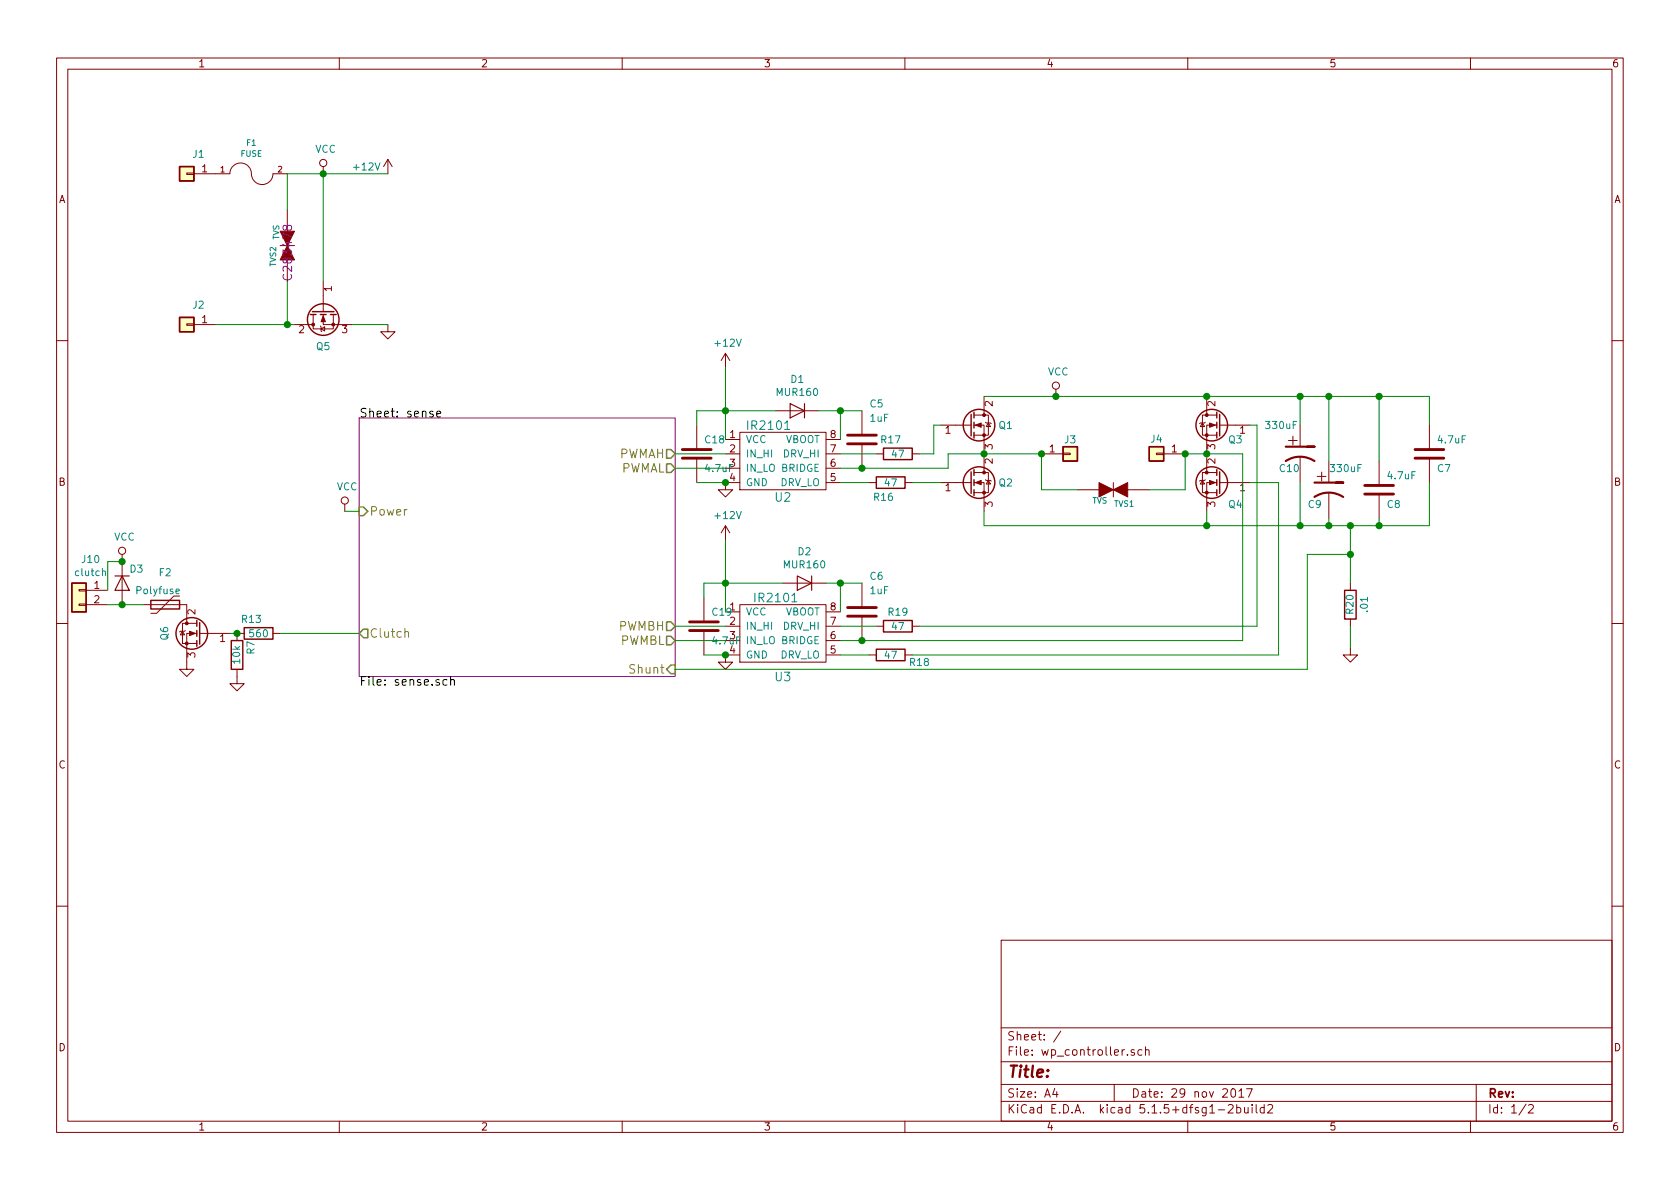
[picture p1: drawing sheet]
EESchema Schematic File Version 4
EELAYER 30 0
EELAYER END
$Descr A4 11693 8268
encoding utf-8
Sheet 1 2
Title ""
Date "29 nov 2017"
Rev ""
Comp ""
Comment1 ""
Comment2 ""
Comment3 ""
Comment4 ""
$EndDescr
$Sheet
S 2500 2900 2200 1800
U 59D8755C
F0 "sense" 60
F1 "sense.sch" 60
F2 "Shunt" I R 4700 4650 60 
F3 "Power" I L 2500 3550 60 
F4 "PWMAH" O R 4700 3150 60 
F5 "PWMBL" O R 4700 4450 60 
F6 "PWMAL" O R 4700 3250 60 
F7 "PWMBH" O R 4700 4350 60 
F8 "Clutch" O L 2500 4400 60 
$EndSheet
$Comp
L Device:Q_NMOS_GDS Q4
U 1 1
P 8500 3350
F 0 "Q4" H 8400 3200 50  0000 C CNN
F 1 "Q_NMOS_GDS" V 8751 3350 50  0001 C CNN
F 2 "Package_TO_SOT_SMD:TO-252-2" H 8700 3450 50  0001 C CNN
F 3 "" H 8500 3350 50  0001 C CNN
F 4 "C97244" H 8500 3350 50  0001 C CNN "LCSC"
	1    8500 3350
	-1   0    0    -1  
$EndComp
$Comp
L pypilot_components:ncp5106b U2
U 1 1
P 5450 2900
F 0 "U2" H 5450 2350 60  0000 C CNN
F 1 "IR2101" H 5350 2850 60  0000 C CNN
F 2 "Package_SO:SOIC-8_3.9x4.9mm_P1.27mm" H 5650 2350 60  0001 C CNN
F 3 "" H 5450 2900 60  0001 C CNN
F 4 "C2956" H 5450 2900 50  0001 C CNN "LCSC"
	1    5450 2900
	1    0    0    -1  
$EndComp
Wire Wire Line
	4700 3150 5050 3150
Wire Wire Line
	4700 3250 5050 3250
$Comp
L pypilot_components:ncp5106b U3
U 1 1
P 5450 4100
F 0 "U3" H 5450 3500 60  0000 C CNN
F 1 "IR2101" H 5400 4050 60  0000 C CNN
F 2 "Package_SO:SOIC-8_3.9x4.9mm_P1.27mm" H 5650 3550 60  0001 C CNN
F 3 "" H 5450 4100 60  0001 C CNN
F 4 "C2956" H 5450 4100 50  0001 C CNN "LCSC"
	1    5450 4100
	1    0    0    -1  
$EndComp
Wire Wire Line
	4700 4350 5050 4350
Wire Wire Line
	5050 4450 4700 4450
$Comp
L power:GND #PWR019
U 1 1
P 5050 4550
F 0 "#PWR019" H 5050 4300 50  0001 C CNN
F 1 "GND" H 4950 4550 50  0001 C CNN
F 2 "" H 5050 4550 50  0001 C CNN
F 3 "" H 5050 4550 50  0001 C CNN
	1    5050 4550
	1    0    0    -1  
$EndComp
$Comp
L power:GND #PWR017
U 1 1
P 5050 3350
F 0 "#PWR017" H 5050 3100 50  0001 C CNN
F 1 "GND" H 4900 3300 50  0001 C CNN
F 2 "" H 5050 3350 50  0001 C CNN
F 3 "" H 5050 3350 50  0001 C CNN
	1    5050 3350
	1    0    0    -1  
$EndComp
$Comp
L Device:Q_NMOS_GDS Q3
U 1 1
P 8500 2950
F 0 "Q3" H 8400 2850 50  0000 C CNN
F 1 "Q_NMOS_GDS" V 8751 2950 50  0001 C CNN
F 2 "Package_TO_SOT_SMD:TO-252-2" H 8700 3050 50  0001 C CNN
F 3 "" H 8500 2950 50  0001 C CNN
F 4 "C97244" H 8500 2950 50  0001 C CNN "LCSC"
	1    8500 2950
	-1   0    0    -1  
$EndComp
$Comp
L Device:Q_NMOS_GDS Q1
U 1 1
P 6750 2950
F 0 "Q1" H 7001 2950 50  0000 C CNN
F 1 "Q_NMOS_GDS" V 7001 2950 50  0001 C CNN
F 2 "Package_TO_SOT_SMD:TO-252-2" H 6950 3050 50  0001 C CNN
F 3 "" H 6750 2950 50  0001 C CNN
F 4 "C97244" H 6750 2950 50  0001 C CNN "LCSC"
	1    6750 2950
	1    0    0    -1  
$EndComp
$Comp
L Device:Q_NMOS_GDS Q2
U 1 1
P 6750 3350
F 0 "Q2" H 7001 3350 50  0000 C CNN
F 1 "Q_NMOS_GDS" V 7001 3350 50  0001 C CNN
F 2 "Package_TO_SOT_SMD:TO-252-2" H 6950 3450 50  0001 C CNN
F 3 "" H 6750 3350 50  0001 C CNN
F 4 "C97244" H 6750 3350 50  0001 C CNN "LCSC"
	1    6750 3350
	1    0    0    -1  
$EndComp
$Comp
L power:GND #PWR023
U 1 1
P 9400 4500
F 0 "#PWR023" H 9400 4250 50  0001 C CNN
F 1 "GND" H 9250 4450 50  0001 C CNN
F 2 "" H 9400 4500 50  0001 C CNN
F 3 "" H 9400 4500 50  0001 C CNN
	1    9400 4500
	1    0    0    -1  
$EndComp
$Comp
L freetronics_schematic:CAP C6
U 1 1
P 6000 4250
F 0 "C6" H 6050 4500 50  0000 L CNN
F 1 "1uF" H 6050 4400 50  0000 L CNN
F 2 "Capacitor_SMD:C_0805_2012Metric" H 6000 4250 60  0001 C CNN
F 3 "" H 6000 4250 60  0000 C CNN
F 4 "C28323" H 6000 4250 50  0001 C CNN "LCSC"
	1    6000 4250
	1    0    0    -1  
$EndComp
Wire Wire Line
	5850 4050 6000 4050
Wire Wire Line
	5450 4050 5050 4050
$Comp
L freetronics_schematic:CAP C5
U 1 1
P 6000 3050
F 0 "C5" H 6050 3300 50  0000 L CNN
F 1 "1uF" H 6050 3200 50  0000 L CNN
F 2 "Capacitor_SMD:C_0805_2012Metric" H 6000 3050 60  0001 C CNN
F 3 "" H 6000 3050 60  0000 C CNN
F 4 "C28323" H 6000 3050 50  0001 C CNN "LCSC"
	1    6000 3050
	1    0    0    -1  
$EndComp
$Comp
L Device:R R16
U 1 1
P 6200 3350
F 0 "R16" V 6300 3300 50  0000 C CNN
F 1 "47" V 6200 3350 50  0000 C CNN
F 2 "Resistor_SMD:R_0805_2012Metric" H 6200 3350 50  0001 C CNN
F 3 "" H 6200 3350 50  0001 C CNN
F 4 "C17714" V 6200 3350 50  0001 C CNN "LCSC"
	1    6200 3350
	0    1    1    0   
$EndComp
$Comp
L Device:R R17
U 1 1
P 6250 3150
F 0 "R17" V 6150 3100 50  0000 C CNN
F 1 "47" V 6250 3150 50  0000 C CNN
F 2 "Resistor_SMD:R_0805_2012Metric" H 6250 3150 50  0001 C CNN
F 3 "" H 6250 3150 50  0001 C CNN
F 4 "C17714" V 6250 3150 50  0001 C CNN "LCSC"
	1    6250 3150
	0    1    1    0   
$EndComp
Wire Wire Line
	6500 3150 6500 2950
Wire Wire Line
	6500 2950 6550 2950
Wire Wire Line
	6600 3150 6600 3250
Wire Wire Line
	6600 3250 6000 3250
$Comp
L Device:R R19
U 1 1
P 6250 4350
F 0 "R19" V 6150 4350 50  0000 C CNN
F 1 "47" V 6250 4350 50  0000 C CNN
F 2 "Resistor_SMD:R_0805_2012Metric" H 6250 4350 50  0001 C CNN
F 3 "" H 6250 4350 50  0001 C CNN
F 4 "C17714" V 6250 4350 50  0001 C CNN "LCSC"
	1    6250 4350
	0    1    1    0   
$EndComp
$Comp
L Device:R R18
U 1 1
P 6200 4550
F 0 "R18" V 6250 4750 50  0000 C CNN
F 1 "47" V 6200 4550 50  0000 C CNN
F 2 "Resistor_SMD:R_0805_2012Metric" H 6200 4550 50  0001 C CNN
F 3 "" H 6200 4550 50  0001 C CNN
F 4 "C17714" V 6200 4550 50  0001 C CNN "LCSC"
	1    6200 4550
	0    1    1    0   
$EndComp
Wire Wire Line
	8750 2950 8700 2950
Wire Wire Line
	5850 4450 6000 4450
$Comp
L pypilot_components:TVS TVS1
U 1 1
P 7750 3400
F 0 "TVS1" H 7600 3500 40  0000 L CNN
F 1 "TVS" H 7788 3478 40  0000 L CNN
F 2 "wp_footprints:DO-214AA" V 7826 3478 60  0001 L CNN
F 3 "C468907" H 7700 3400 60  0001 C CNN
F 4 "C283478" H 7750 3400 50  0001 C CNN "LCSC"
	1    7750 3400
	-1   0    0    1   
$EndComp
Wire Wire Line
	8400 3550 8400 3650
$Comp
L Device:Q_NMOS_GDS Q5
U 1 1
P 2250 2150
F 0 "Q5" V 2501 2150 50  0000 C CNN
F 1 "Q_NMOS_GDS" V 2501 2150 50  0001 C CNN
F 2 "Package_TO_SOT_SMD:TO-252-2" H 2450 2250 50  0001 C CNN
F 3 "C67278" H 2250 2150 50  0001 C CNN
F 4 "C97244" V 2250 2150 50  0001 C CNN "LCSC"
	1    2250 2150
	0    -1   1    0   
$EndComp
Wire Wire Line
	2050 2250 2000 2250
$Comp
L freetronics_schematic:C_POL C10
U 1 1
P 9050 3150
F 0 "C10" H 8900 3050 50  0000 L CNN
F 1 "330uF" H 8800 3350 50  0000 L CNN
F 2 "Capacitor_THT:CP_Radial_D10.0mm_P5.00mm" H 9050 3150 60  0001 C CNN
F 3 "" H 9050 3150 60  0000 C CNN
	1    9050 3150
	1    0    0    -1  
$EndComp
Wire Wire Line
	6400 3150 6500 3150
Wire Wire Line
	5850 3350 6050 3350
Wire Wire Line
	5850 4350 6100 4350
Connection ~ 5050 4050
Wire Wire Line
	5050 4050 5050 4250
Wire Wire Line
	5850 4250 5850 4050
Wire Wire Line
	5050 3750 5050 4050
Wire Wire Line
	5850 3050 5850 2850
Connection ~ 6000 3250
Wire Wire Line
	6000 3250 5850 3250
Wire Wire Line
	5850 3150 6100 3150
Wire Wire Line
	6350 3350 6550 3350
Wire Wire Line
	8900 3350 8700 3350
Wire Wire Line
	5850 4550 6050 4550
Wire Wire Line
	6600 3150 6850 3150
Wire Wire Line
	8650 3150 8400 3150
$Comp
L freetronics_schematic:CAP C7
U 1 1
P 9950 3150
F 0 "C7" H 10000 3050 50  0000 L CNN
F 1 "4.7uF" H 10000 3250 50  0000 L CNN
F 2 "Capacitor_SMD:C_1206_3216Metric" H 9950 3150 60  0001 C CNN
F 3 "" H 9950 3150 60  0000 C CNN
F 4 " C29823" H 9950 3150 50  0001 C CNN "LCSC"
	1    9950 3150
	1    0    0    -1  
$EndComp
$Comp
L power:VCC #PWR021
U 1 1
P 2250 1200
F 0 "#PWR021" H 2250 1050 50  0001 C CNN
F 1 "VCC" H 2267 1373 50  0000 C CNN
F 2 "" H 2250 1200 50  0001 C CNN
F 3 "" H 2250 1200 50  0001 C CNN
	1    2250 1200
	1    0    0    -1  
$EndComp
$Comp
L power:GND #PWR02
U 1 1
P 2700 2250
F 0 "#PWR02" H 2700 2000 50  0001 C CNN
F 1 "GND" H 2850 2250 50  0001 C CNN
F 2 "" H 2700 2250 50  0001 C CNN
F 3 "" H 2700 2250 50  0001 C CNN
	1    2700 2250
	1    0    0    -1  
$EndComp
Connection ~ 6850 3150
Wire Wire Line
	8400 3150 8250 3150
Connection ~ 8400 3150
Wire Wire Line
	8900 3350 8900 4550
Wire Wire Line
	8650 3150 8650 4450
Wire Wire Line
	8750 4350 8750 2950
$Comp
L power:VCC #PWR022
U 1 1
P 7350 2750
F 0 "#PWR022" H 7350 2600 50  0001 C CNN
F 1 "VCC" H 7367 2923 50  0000 C CNN
F 2 "" H 7350 2750 50  0001 C CNN
F 3 "" H 7350 2750 50  0001 C CNN
	1    7350 2750
	1    0    0    -1  
$EndComp
Wire Wire Line
	6850 2750 7350 2750
Wire Wire Line
	8400 2750 9050 2750
Connection ~ 8400 2750
Connection ~ 8400 3650
$Comp
L freetronics_schematic:C_POL C9
U 1 1
P 9250 3400
F 0 "C9" H 9100 3300 50  0000 L CNN
F 1 "330uF" H 9250 3550 50  0000 L CNN
F 2 "Capacitor_THT:CP_Radial_D10.0mm_P5.00mm" H 9250 3400 60  0001 C CNN
F 3 "" H 9250 3400 60  0000 C CNN
	1    9250 3400
	1    0    0    -1  
$EndComp
Wire Wire Line
	9950 3350 9950 3650
Wire Wire Line
	9950 2950 9950 2750
Wire Wire Line
	9600 3600 9600 3650
Connection ~ 9600 3650
Wire Wire Line
	8400 3650 9050 3650
Wire Wire Line
	9250 3600 9250 3650
Connection ~ 9250 3650
Wire Wire Line
	9250 3200 9250 2750
Connection ~ 9250 2750
Wire Wire Line
	9050 2950 9050 2750
Connection ~ 9050 2750
Wire Wire Line
	9050 3350 9050 3650
Connection ~ 9050 3650
$Comp
L pypilot_components:TVS TVS2
U 1 1
P 2000 1700
F 0 "TVS2" H 1850 1800 40  0000 L CNN
F 1 "TVS" H 2038 1778 40  0000 L CNN
F 2 "wp_footprints:DO-214AA" V 2076 1778 60  0001 L CNN
F 3 "C283478" H 1950 1700 60  0000 C CNN
F 4 "C78413" H 2000 1700 50  0001 C CNN "LCSC"
	1    2000 1700
	0    -1   -1   0   
$EndComp
Wire Wire Line
	2000 2250 2000 1950
Wire Wire Line
	2000 1450 2000 1200
Wire Wire Line
	6000 2850 5850 2850
Connection ~ 5850 2850
Wire Wire Line
	5400 2850 5050 2850
Wire Wire Line
	5050 2550 5050 2850
Connection ~ 5050 2850
Wire Wire Line
	5050 2850 5050 3050
$Comp
L Diode:1N4001 D1
U 1 1
P 5550 2850
F 0 "D1" H 5550 2634 50  0000 C CNN
F 1 "MUR160" H 5550 2725 50  0000 C CNN
F 2 "wp_footprints:DO-214AC" H 5550 2675 50  0001 C CNN
F 3 "http://www.vishay.com/docs/88503/1n4001.pdf" H 5550 2850 50  0001 C CNN
F 4 "C111833" H 5550 2850 50  0001 C CNN "LCSC"
	1    5550 2850
	-1   0    0    1   
$EndComp
Wire Wire Line
	5700 2850 5850 2850
$Comp
L Diode:1N4001 D2
U 1 1
P 5600 4050
F 0 "D2" H 5600 3834 50  0000 C CNN
F 1 "MUR160" H 5600 3925 50  0000 C CNN
F 2 "wp_footprints:DO-214AC" H 5600 3875 50  0001 C CNN
F 3 "http://www.vishay.com/docs/88503/1n4001.pdf" H 5600 4050 50  0001 C CNN
F 4 "C111833" H 5600 4050 50  0001 C CNN "LCSC"
	1    5600 4050
	-1   0    0    1   
$EndComp
Wire Wire Line
	5750 4050 5850 4050
Connection ~ 5850 4050
Wire Wire Line
	9400 3650 9400 3850
$Comp
L power:+12V #PWR027
U 1 1
P 5050 3750
F 0 "#PWR027" H 5050 3600 50  0001 C CNN
F 1 "+12V" H 5065 3923 50  0000 C CNN
F 2 "" H 5050 3750 50  0001 C CNN
F 3 "" H 5050 3750 50  0001 C CNN
	1    5050 3750
	1    0    0    -1  
$EndComp
$Comp
L power:+12V #PWR026
U 1 1
P 5050 2550
F 0 "#PWR026" H 5050 2400 50  0001 C CNN
F 1 "+12V" H 5065 2723 50  0000 C CNN
F 2 "" H 5050 2550 50  0001 C CNN
F 3 "" H 5050 2550 50  0001 C CNN
	1    5050 2550
	1    0    0    -1  
$EndComp
$Comp
L power:+12V #PWR018
U 1 1
P 2700 1200
F 0 "#PWR018" H 2700 1050 50  0001 C CNN
F 1 "+12V" H 2550 1250 50  0000 C CNN
F 2 "" H 2700 1200 50  0001 C CNN
F 3 "" H 2700 1200 50  0001 C CNN
	1    2700 1200
	1    0    0    -1  
$EndComp
$Comp
L freetronics_schematic:CAP C8
U 1 1
P 9600 3400
F 0 "C8" H 9650 3300 50  0000 L CNN
F 1 "4.7uF" H 9650 3500 50  0000 L CNN
F 2 "Capacitor_SMD:C_1206_3216Metric" H 9600 3400 60  0001 C CNN
F 3 "" H 9600 3400 60  0000 C CNN
F 4 " C29823" H 9600 3400 50  0001 C CNN "LCSC"
	1    9600 3400
	1    0    0    -1  
$EndComp
Wire Wire Line
	9600 3200 9600 2750
Connection ~ 9600 2750
Wire Wire Line
	9400 4350 9400 4500
Wire Wire Line
	9250 3650 9400 3650
Wire Wire Line
	9050 2750 9250 2750
Wire Wire Line
	9050 3650 9250 3650
Wire Wire Line
	2000 1200 2250 1200
Wire Wire Line
	2400 3550 2500 3550
Connection ~ 9400 3650
Wire Wire Line
	9600 3650 9950 3650
Wire Wire Line
	9600 2750 9950 2750
Wire Wire Line
	9250 2750 9600 2750
Wire Wire Line
	9400 3650 9600 3650
Wire Wire Line
	6850 3550 6850 3650
Wire Wire Line
	6000 4450 8650 4450
Connection ~ 6000 4450
Wire Wire Line
	6400 4350 8750 4350
Wire Wire Line
	6350 4550 8900 4550
Wire Wire Line
	7350 2750 8400 2750
Connection ~ 7350 2750
Wire Wire Line
	8250 3400 8000 3400
Wire Wire Line
	7500 3400 7250 3400
Wire Wire Line
	7250 3400 7250 3150
Wire Wire Line
	6850 3150 7250 3150
Wire Wire Line
	6850 3650 8400 3650
Wire Wire Line
	9100 4650 9100 3850
Wire Wire Line
	9100 3850 9400 3850
Connection ~ 9400 3850
Wire Wire Line
	9400 3850 9400 4050
Wire Wire Line
	2450 2250 2700 2250
Wire Wire Line
	2250 1200 2250 1950
$Comp
L freetronics_schematic:FUSE F1
U 1 1
P 1750 1200
F 0 "F1" H 1750 1417 40  0000 C CNN
F 1 "FUSE" H 1750 1341 40  0000 C CNN
F 2 "wp_footprints:BladeFuse-CarType" H 1750 1200 60  0001 C CNN
F 3 "" H 1750 1200 60  0000 C CNN
	1    1750 1200
	1    0    0    -1  
$EndComp
$Comp
L power:VCC #PWR0125
U 1 1
P 2400 3550
F 0 "#PWR0125" H 2400 3400 50  0001 C CNN
F 1 "VCC" H 2417 3723 50  0000 C CNN
F 2 "" H 2400 3550 50  0001 C CNN
F 3 "" H 2400 3550 50  0001 C CNN
	1    2400 3550
	1    0    0    -1  
$EndComp
Wire Wire Line
	2250 1200 2700 1200
Connection ~ 2250 1200
$Comp
L Connector_Generic:Conn_01x01 J1
U 1 1
P 1300 1200
F 0 "J1" H 1218 1067 50  0000 C CNN
F 1 "power+" H 1218 1066 50  0001 C CNN
F 2 "wp_footprints:screw_terminal" H 1300 1200 50  0001 C CNN
F 3 "~" H 1300 1200 50  0001 C CNN
	1    1300 1200
	-1   0    0    1   
$EndComp
Wire Wire Line
	1500 2250 2000 2250
Connection ~ 2000 2250
$Comp
L Connector_Generic:Conn_01x01 J3
U 1 1
P 7450 3150
F 0 "J3" H 7450 3250 50  0000 C CNN
F 1 "power+" H 7368 3016 50  0001 C CNN
F 2 "wp_footprints:screw_terminal" H 7450 3150 50  0001 C CNN
F 3 "~" H 7450 3150 50  0001 C CNN
	1    7450 3150
	1    0    0    -1  
$EndComp
Connection ~ 7250 3150
$Comp
L Connector_Generic:Conn_01x01 J4
U 1 1
P 8050 3150
F 0 "J4" H 8050 3050 50  0000 C CNN
F 1 "power+" H 7968 3016 50  0001 C CNN
F 2 "wp_footprints:screw_terminal" H 8050 3150 50  0001 C CNN
F 3 "~" H 8050 3150 50  0001 C CNN
	1    8050 3150
	-1   0    0    1   
$EndComp
Connection ~ 8250 3150
Wire Wire Line
	8250 3150 8250 3400
$Comp
L Connector_Generic:Conn_01x01 J2
U 1 1
P 1300 2250
F 0 "J2" H 1218 2117 50  0000 C CNN
F 1 "power-" H 1218 2116 50  0001 C CNN
F 2 "wp_footprints:screw_terminal" H 1300 2250 50  0001 C CNN
F 3 "~" H 1300 2250 50  0001 C CNN
	1    1300 2250
	-1   0    0    1   
$EndComp
$Comp
L Device:R R20
U 1 1
P 9400 4200
F 0 "R20" V 9400 4200 50  0000 C CNN
F 1 ".01" V 9300 4200 50  0000 C CNN
F 2 "wp_footprints:Resistor_Horizontal_RM10mm" V 9330 4200 50  0001 C CNN
F 3 "" H 9400 4200 50  0001 C CNN
	1    9400 4200
	-1   0    0    -1  
$EndComp
Wire Wire Line
	4700 4650 9100 4650
$Comp
L Device:Q_NMOS_GDS Q6
U 1 1
P 1400 4400
F 0 "Q6" V 1651 4400 50  0000 C CNN
F 1 "Q_NMOS_GDS" V 1651 4400 50  0001 C CNN
F 2 "Package_TO_SOT_THT:TO-220-3_Vertical" H 1600 4500 50  0001 C CNN
F 3 "" H 1400 4400 50  0001 C CNN
	1    1400 4400
	-1   0    0    -1  
$EndComp
$Comp
L Device:R R13
U 1 1
P 1800 4400
F 0 "R13" V 1700 4350 50  0000 C CNN
F 1 "560" V 1800 4400 50  0000 C CNN
F 2 "Resistor_SMD:R_0805_2012Metric" H 1800 4400 50  0001 C CNN
F 3 "" H 1800 4400 50  0001 C CNN
F 4 "C28636" V 1800 4400 50  0001 C CNN "LCSC"
	1    1800 4400
	0    1    1    0   
$EndComp
Wire Wire Line
	1950 4400 2500 4400
Wire Wire Line
	1650 4400 1600 4400
$Comp
L Device:R R7
U 1 1
P 1650 4550
F 0 "R7" V 1550 4500 50  0000 C CNN
F 1 "10k" V 1650 4550 50  0000 C CNN
F 2 "Resistor_SMD:R_0805_2012Metric" H 1650 4550 50  0001 C CNN
F 3 "" H 1650 4550 50  0001 C CNN
F 4 "C17414" V 1650 4550 50  0001 C CNN "LCSC"
	1    1650 4550
	-1   0    0    1   
$EndComp
Connection ~ 1650 4400
$Comp
L power:GND #PWR0123
U 1 1
P 1650 4700
F 0 "#PWR0123" H 1650 4450 50  0001 C CNN
F 1 "GND" H 1800 4700 50  0001 C CNN
F 2 "" H 1650 4700 50  0001 C CNN
F 3 "" H 1650 4700 50  0001 C CNN
	1    1650 4700
	1    0    0    -1  
$EndComp
$Comp
L power:GND #PWR0128
U 1 1
P 1300 4600
F 0 "#PWR0128" H 1300 4350 50  0001 C CNN
F 1 "GND" H 1450 4600 50  0001 C CNN
F 2 "" H 1300 4600 50  0001 C CNN
F 3 "" H 1300 4600 50  0001 C CNN
	1    1300 4600
	1    0    0    -1  
$EndComp
$Comp
L power:VCC #PWR0131
U 1 1
P 850 3900
F 0 "#PWR0131" H 850 3750 50  0001 C CNN
F 1 "VCC" H 867 4073 50  0000 C CNN
F 2 "" H 850 3900 50  0001 C CNN
F 3 "" H 850 3900 50  0001 C CNN
	1    850  3900
	1    0    0    -1  
$EndComp
$Comp
L Diode:1N4001 D3
U 1 1
P 850 4050
F 0 "D3" V 750 4150 50  0000 C CNN
F 1 "MUR160" H 850 4150 50  0001 C CNN
F 2 "wp_footprints:DO-214AC" H 850 3875 50  0001 C CNN
F 3 "http://www.vishay.com/docs/88503/1n4001.pdf" H 850 4050 50  0001 C CNN
F 4 "C111833" H 850 4050 50  0001 C CNN "LCSC"
	1    850  4050
	0    1    1    0   
$EndComp
$Comp
L Device:Polyfuse F2
U 1 1
P 1150 4200
F 0 "F2" V 925 4200 50  0000 C CNN
F 1 "Polyfuse" V 1050 4150 50  0000 C CNN
F 2 "Fuse:Fuse_Bourns_MF-RG300" H 1200 4000 50  0001 L CNN
F 3 "~" H 1150 4200 50  0001 C CNN
	1    1150 4200
	0    1    1    0   
$EndComp
$Comp
L Connector_Generic:Conn_01x02 J10
U 1 1
P 550 4100
F 0 "J10" H 468 4317 50  0000 C CNN
F 1 "clutch" H 468 4226 50  0000 C CNN
F 2 "Connector_PinHeader_2.54mm:PinHeader_1x02_P2.54mm_Vertical" H 550 4100 50  0001 C CNN
F 3 "~" H 550 4100 50  0001 C CNN
	1    550  4100
	-1   0    0    -1  
$EndComp
Wire Wire Line
	750  3900 850  3900
Wire Wire Line
	750  3900 750  4100
Connection ~ 850  3900
Wire Wire Line
	750  4200 850  4200
Connection ~ 850  4200
Wire Wire Line
	850  4200 1000 4200
$Comp
L freetronics_schematic:CAP C18
U 1 1
P 4850 3150
F 0 "C18" H 4900 3250 50  0000 L CNN
F 1 "4.7uF" H 4900 3050 50  0000 L CNN
F 2 "Capacitor_SMD:C_1206_3216Metric" H 4850 3150 60  0001 C CNN
F 3 "" H 4850 3150 60  0000 C CNN
F 4 " C29823" H 4850 3150 50  0001 C CNN "LCSC"
	1    4850 3150
	1    0    0    -1  
$EndComp
Wire Wire Line
	5050 3350 4850 3350
Connection ~ 5050 3350
Wire Wire Line
	4850 2950 4850 2850
Wire Wire Line
	4850 2850 5050 2850
$Comp
L freetronics_schematic:CAP C19
U 1 1
P 4900 4350
F 0 "C19" H 4950 4450 50  0000 L CNN
F 1 "4.7uF" H 4950 4250 50  0000 L CNN
F 2 "Capacitor_SMD:C_1206_3216Metric" H 4900 4350 60  0001 C CNN
F 3 "" H 4900 4350 60  0000 C CNN
F 4 " C29823" H 4900 4350 50  0001 C CNN "LCSC"
	1    4900 4350
	1    0    0    -1  
$EndComp
Wire Wire Line
	4900 4550 5050 4550
Connection ~ 5050 4550
Wire Wire Line
	4900 4150 4900 4050
Wire Wire Line
	4900 4050 5050 4050
$EndSCHEMATC
